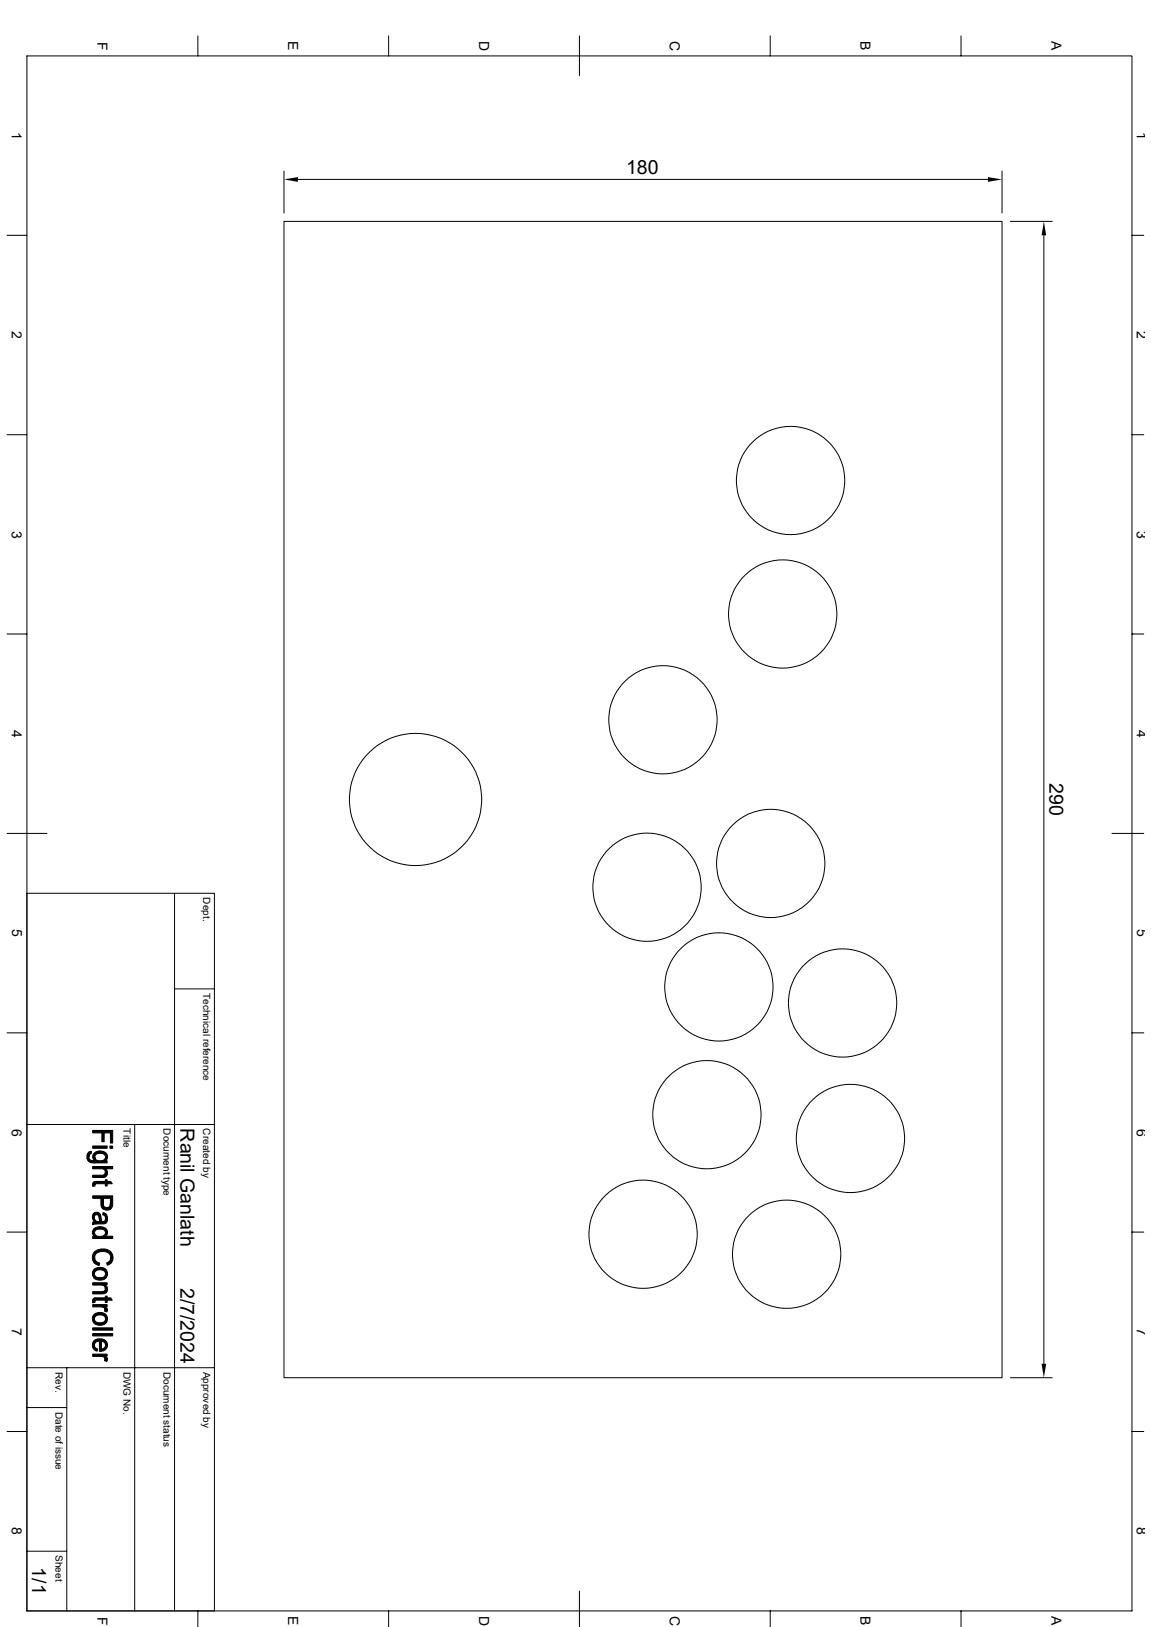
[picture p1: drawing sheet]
<svg xmlns="http://www.w3.org/2000/svg" width="297mm" height="420mm" viewBox="0 0 297 420" stroke-linecap="round" stroke-linejoin="round" font-family="sans-serif">
<g fill="none" stroke="#000" stroke-width=".26">
<path d="M6.9 14.4h285.2v401.4h-285.2zM51.1 9.3v5.1M100.3 9.3v5.1M149.5 9.3v10.3M198.8 9.3v5.1M248 9.3v5.1M73.3 57.1h185.3v298.5h-185.3zM73.3 44.2v10.8M76.9 46.3h178M258.6 44.2v10.8M260.7 57.1h10.8M1.8 60.7h5.1"/>
<path d="M269.4 60.7v291.3M292.1 60.7h3M1.8 112.2h5.1M292.1 112.2h3M1.8 163.7h5.1M292.1 163.7h3M1.8 215.1h10.3M286.9 215.1h8.2M6.9 230.6h48.4v185.2M45 230.6v185.2M45 255.3h10.3M1.8 266.6h5.1"/>
<path d="M292.1 266.6h3M6.9 290.3h48.4M34.8 290.3v125.5M1.8 318.1h5.1M292.1 318.1h3M6.9 353.1h48.4M17.2 353.1v62.7M260.7 355.6h10.8M1.8 369.5h5.1M6.9 363.3h10.3M292.1 369.5h3M6.9 400.4h10.3"/>
<path d="M51.1 415.8v4.1M100.3 415.8v4.1M149.5 410.7v9.2M198.8 415.8v4.1M248 415.8v4.1"/>
<circle cx="204" cy="124" r="14"/>
<circle cx="202" cy="158.5" r="14"/>
<circle cx="171.1" cy="185.8" r="14"/>
<circle cx="107.2" cy="206.4" r="17.1"/>
<circle cx="167" cy="229" r="14"/>
<circle cx="198.9" cy="222.9" r="14"/>
<circle cx="185.5" cy="254.8" r="14"/>
<circle cx="217.4" cy="258.9" r="14"/>
<circle cx="182.4" cy="287.7" r="14"/>
<circle cx="219.5" cy="293.9" r="14"/>
<circle cx="166" cy="318.6" r="14"/>
<circle cx="203" cy="323.8" r="14"/>
</g>
<g fill="#000" stroke="#000" stroke-width=".26">
<path d="M23 297.3l.6-.1-.1 .6-.4 .2-.2 .6z" fill-rule="evenodd"/>
<path d="M27.2 298.7v.9z" fill-rule="evenodd"/>
<path d="M23.9 295.8h3.7v.6h-3.7z" fill-rule="evenodd"/>
<path d="M24.1 297.9a2.14 2.14 0 0 1 3.6 .5l-.1 .9-.4 .3v-.9a1.48 1.48 0 0 0-1.4-1 1.48 1.48 0 0 0-1.3 1l-.1 1.5v-.6l-.5-.9z" fill-rule="evenodd"/>
<path d="M28.4 295.8h.7v.6h-.7z" fill-rule="evenodd"/>
<path d="M23.9 291.8h5.2v3.3h-.6v-2.7h-1.6v2.3h-.6v-2.3h-2.4z" fill-rule="evenodd"/>
<path d="M24.3 314.2l.1 1.2z" fill-rule="evenodd"/>
<path d="M22.7 297.6l.2-.2v1.2a1.05 1.05 0 0 0 1.5 1v.6a1.65 1.65 0 0 1-1.8-.7 1.65 1.65 0 0 1 .1-1.9z" fill-rule="evenodd"/>
<path d="M24.3 317.2l.1 2a1.21 1.21 0 0 1-.1-2z" fill-rule="evenodd"/>
<path d="M24.1 305.2l.4-.2v1.2h-.6v-.6z" fill-rule="evenodd"/>
<path d="M24.1 313.2a1.14 1.14 0 0 1 1.8 .2l-.1 1.9-.2-.8a.64 .64 0 0 0-.5-.9 .64 .64 0 0 0-.8 .6v1.1a1.62 1.62 0 0 1-.2-2.1z" fill-rule="evenodd"/>
<path d="M23.9 303.4h2.6l.5-.2 .2-.6v1.2l-.3 .1-3 .1z" fill-rule="evenodd"/>
<path d="M26.6 313l.6 .3v1.2l-.1-.5-.6-.4z" fill-rule="evenodd"/>
<path d="M24.5 298.7a1.46 1.46 0 0 0 2.3 .7l.4-.6v.8h.4v.6h-3.2z" fill-rule="evenodd"/>
<path d="M27.2 301.7a1.31 1.31 0 0 1 0 2.1z" fill-rule="evenodd"/>
<path d="M24.4 314.7l.5 .6h.9l.1-1.9 .2 1.2a.58 .58 0 0 0 .6 .7 .58 .58 0 0 0 .5-.7v-1.3a1.79 1.79 0 0 1-.1 2.5l-3.2 .3v-.6l.5-.1z" fill-rule="evenodd"/>
<path d="M24.3 317.1a2.13 2.13 0 0 1 3.4 .9v.6l-.5 .5v-.9a1.62 1.62 0 0 0-2.5-.7l-.3 .7z" fill-rule="evenodd"/>
<path d="M26.6 309.3v1.3a.95 .95 0 0 0 1 1.1 .95 .95 0 0 0 .9-1.1v1.5l-.7 .3-1-.2-.3-.2z" fill-rule="evenodd"/>
<path d="M24.5 305h2.7v-.5h.4v.5h1l.4 .6h-1.4v.6h-.4v-.6h-2.5l-.2 .3z" fill-rule="evenodd"/>
<path d="M23.9 301.1h5.2v.6h-1.9v2.1v-1.5l-.3-.4-.5-.2h-2.5z" fill-rule="evenodd"/>
<path d="M23.9 308.7h5.2v2.3l-.2 .7-.4 .4v-2.8h-1.9l-.1 2.7-.4-.7-.1-2h-2.1z" fill-rule="evenodd"/>
<path d="M24.4 318.5a1.69 1.69 0 0 0 2.8-.2v-.1v.9h1.9v.6h-5.2v-.5h.5z" fill-rule="evenodd"/>
<path d="M24.3 335.1l.2-.1v1.2l-.6 .1v-.6z" fill-rule="evenodd"/>
<path d="M24.4 324.6a1.44 1.44 0 0 0 1.3 1.5l-.1 .6-1.3-.6z" fill-rule="evenodd"/>
<path d="M24.4 327.5a2.52 2.52 0 0 1 2.8 .1v1.2a1.57 1.57 0 0 0-2.6-.5l-.2 .5z" fill-rule="evenodd"/>
<path d="M24.4 339.2a2.52 2.52 0 0 1 2.8 .1v1.1a1.57 1.57 0 0 0-2.6-.5l-.2 .5z" fill-rule="evenodd"/>
<path d="M27.1 331.7l.1 1z" fill-rule="evenodd"/>
<path d="M23.9 331.1h3.7v.6h-.5v.6l-.2-.4-.5-.1-2.5-.1z" fill-rule="evenodd"/>
<path d="M23.9 336.8h3.7v.5h-.5v.7l-.2-.4-.5-.2h-2.5z" fill-rule="evenodd"/>
<path d="M24.3 327.6l.1 1.2a1.55 1.55 0 0 0 2.6 .6l.2-.4v-1.4a1.7 1.7 0 0 1 .3 2.1 1.7 1.7 0 0 1-2 .8 1.66 1.66 0 0 1-1.5-1.1 1.66 1.66 0 0 1 .3-1.8z" fill-rule="evenodd"/>
<path d="M23.9 333.4l2.9-.1 .4-.5 .1-1a1.27 1.27 0 0 1 .3 1.5 1.27 1.27 0 0 1-1.4 .7h-2.3z" fill-rule="evenodd"/>
<path d="M27.1 337.3l.6 .6-.1 .8-.6-.2z" fill-rule="evenodd"/>
<path d="M28.6 324.7v1.4l-.9 .5-.2-.6 .9-.6z" fill-rule="evenodd"/>
<path d="M24.5 335h2.7v-.4h.4v.4h1l.4 .6h-1.4v.6h-.4v-.6h-2.6l-.1 .4z" fill-rule="evenodd"/>
<path d="M24.4 323.1l.4-.2a2.73 2.73 0 0 1 4.4 1.8l-.1 .7-.5 .7v-1.4a2.12 2.12 0 0 0-3.2-1.4l-.6 .3-.2 .4-.3 2.1a2.27 2.27 0 0 1 .1-3z" fill-rule="evenodd"/>
<path d="M23.9 342.8h5.2v.6h-5.2z" fill-rule="evenodd"/>
<path d="M23.9 344.3h5.2v.5h-5.2z" fill-rule="evenodd"/>
<path d="M24.1 346.2l.2-.2 .1 1.5 .7 .7v.6a1.61 1.61 0 0 1-1-2.6z" fill-rule="evenodd"/>
<path d="M24.4 345.9a2.73 2.73 0 0 1 2.8 .1v1.2l-.4-.7-.6-.3-.1 2.6h-.4v-2.6l-.9 .2-.4 .9z" fill-rule="evenodd"/>
<path d="M23.9 349.5h3.7v.6h-.5v.7a.98 .98 0 0 0-1.2-.7h-2z" fill-rule="evenodd"/>
<path d="M24.3 339.3l.1 1.1a1.55 1.55 0 0 0 2.6 .7l.2-.4v-1.4a1.7 1.7 0 0 1 .3 2 1.7 1.7 0 0 1-2 .8 1.65 1.65 0 0 1-1.5-1 1.65 1.65 0 0 1 .3-1.8z" fill-rule="evenodd"/>
<path d="M26.2 346.2v2h.1l.8-.5 .1-1.7a1.58 1.58 0 0 1 .4 1.8 1.58 1.58 0 0 1-1.5 1z" fill-rule="evenodd"/>
<path d="M27.1 350.1l.6 .5-.1 .9-.6-.3z" fill-rule="evenodd"/>
</g>
<path d="M73.3 46.3l3.6-.6v1.2zM254.9 45.7l3.7 .6-3.7 .6zM269.4 57.1l.6 3.6h-1.2zM268.8 352h1.2l-.6 3.6z" fill="#000"/>
<g font-size="5">
<text x="161.5" y="44.8">180</text>
<text x="270.8" y="202.2" transform="rotate(90 270.8 202.2)">290</text>
<text x="46.6" y="291.3" transform="rotate(90 46.6 291.3)">Ranil Ganlath</text>
<text x="46.6" y="332.4" transform="rotate(90 46.6 332.4)">2/7/2024</text>
<text x="8.3" y="404.6" transform="rotate(90 8.3 404.6)">1/1</text>
</g>
<g font-size="3.6">
<text x="25.1" y="10.8" transform="rotate(90 25.1 10.8)">F</text>
<text x="74.4" y="10.7" transform="rotate(90 74.4 10.7)">E</text>
<text x="123.6" y="10.5" transform="rotate(90 123.6 10.5)">D</text>
<text x="172.8" y="10.5" transform="rotate(90 172.8 10.5)">C</text>
<text x="222.1" y="10.7" transform="rotate(90 222.1 10.7)">B</text>
<text x="271.3" y="10.7" transform="rotate(90 271.3 10.7)">A</text>
<text x="3.1" y="34" transform="rotate(90 3.1 34)">1</text>
<text x="293.4" y="34" transform="rotate(90 293.4 34)">1</text>
<text x="3.1" y="85.5" transform="rotate(90 3.1 85.5)">2</text>
<text x="293.4" y="85.5" transform="rotate(90 293.4 85.5)">2</text>
<text x="3.1" y="136.9" transform="rotate(90 3.1 136.9)">3</text>
<text x="293.4" y="136.9" transform="rotate(90 293.4 136.9)">3</text>
<text x="3.1" y="188.4" transform="rotate(90 3.1 188.4)">4</text>
<text x="293.4" y="188.4" transform="rotate(90 293.4 188.4)">4</text>
<text x="3.1" y="239.9" transform="rotate(90 3.1 239.9)">5</text>
<text x="293.4" y="239.9" transform="rotate(90 293.4 239.9)">5</text>
<text x="3.1" y="291.3" transform="rotate(90 3.1 291.3)">6</text>
<text x="293.4" y="291.3" transform="rotate(90 293.4 291.3)">6</text>
<text x="3.1" y="342.8" transform="rotate(90 3.1 342.8)">7</text>
<text x="293.4" y="342.8" transform="rotate(90 293.4 342.8)">7</text>
<text x="3.1" y="394.3" transform="rotate(90 3.1 394.3)">8</text>
<text x="293.4" y="394.3" transform="rotate(90 293.4 394.3)">8</text>
<text x="25.1" y="417.3" transform="rotate(90 25.1 417.3)">F</text>
<text x="74.4" y="417.2" transform="rotate(90 74.4 417.2)">E</text>
<text x="123.6" y="417.1" transform="rotate(90 123.6 417.1)">D</text>
<text x="172.8" y="417.1" transform="rotate(90 172.8 417.1)">C</text>
<text x="222.1" y="417.2" transform="rotate(90 222.1 417.2)">B</text>
<text x="271.3" y="417.2" transform="rotate(90 271.3 417.2)">A</text>
</g>
<g font-size="2.6">
<text x="52.5" y="231.6" transform="rotate(90 52.5 231.6)">Dept.</text>
<text x="52.5" y="256.3" transform="rotate(90 52.5 256.3)">Technical reference</text>
<text x="31.9" y="291.3" transform="rotate(90 31.9 291.3)">Title</text>
<text x="42.2" y="291.3" transform="rotate(90 42.2 291.3)">Document type</text>
<text x="52.5" y="291.3" transform="rotate(90 52.5 291.3)">Created by</text>
<text x="14.4" y="354.1" transform="rotate(90 14.4 354.1)">Rev.</text>
<text x="31.9" y="354.1" transform="rotate(90 31.9 354.1)">DWG No.</text>
<text x="42.2" y="354.1" transform="rotate(90 42.2 354.1)">Document status</text>
<text x="52.5" y="354.1" transform="rotate(90 52.5 354.1)">Approved by</text>
<text x="14.4" y="364.4" transform="rotate(90 14.4 364.4)">Date of issue</text>
<text x="14.4" y="401.4" transform="rotate(90 14.4 401.4)">Sheet</text>
</g>
</svg>
